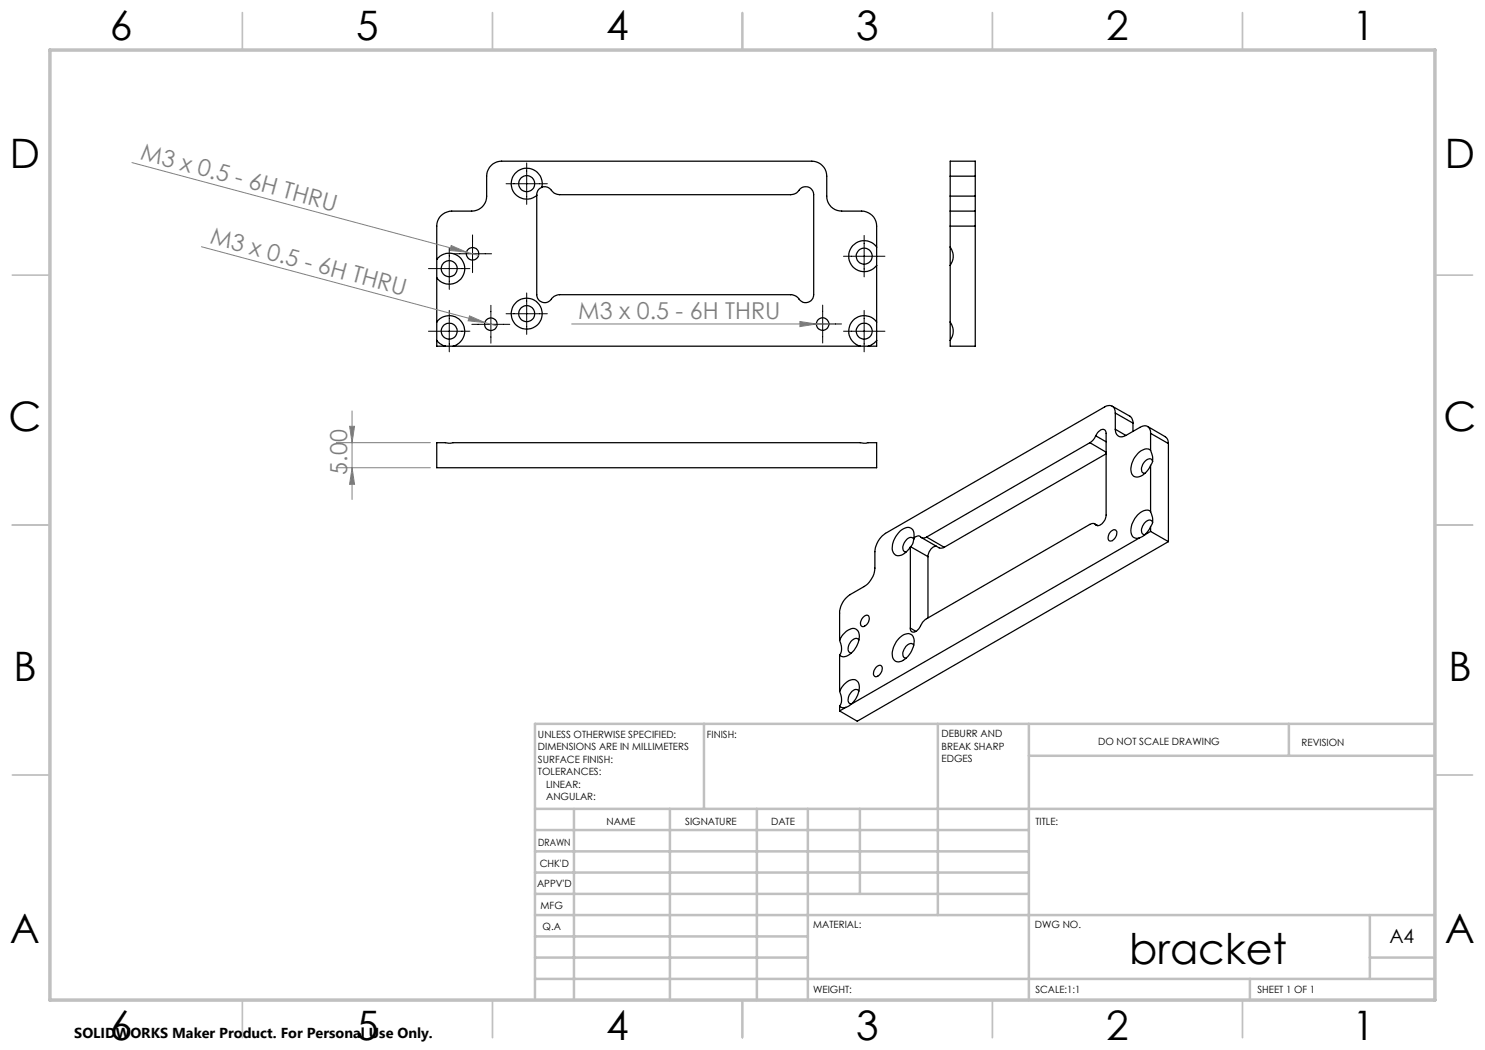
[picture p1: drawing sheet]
<svg xmlns="http://www.w3.org/2000/svg" width="297mm" height="210mm" viewBox="0 0 297 210" stroke-linecap="round" stroke-linejoin="round" font-family="sans-serif">
<g fill="none" stroke="#000" stroke-width=".25">
<path d="M107.7 37.9a1.76 1.76 0 0 1 2.9 .5l.6 .4 .7 .1h46.3a2.17 2.17 0 0 0 1.8-1.1 1.6 1.6 0 0 1 1.8-.4 1.6 1.6 0 0 1 .9 1.5v20a1.61 1.61 0 0 1-1.2 1.6 1.61 1.61 0 0 1-1.8-.9l-.4-.3-.9-.4h-46.5a2.23 2.23 0 0 0-1.8 1.2 1.6 1.6 0 0 1-1.8 .3 1.6 1.6 0 0 1-.9-1.5v-20.2zM108.4 37.5a3.1 3.1 0 0 0-3.3-3.9 3.1 3.1 0 0 0-2.6 4.3 3.1 3.1 0 0 0 4.9 1.2M190 39.2v3M190 35.2v-3h5.1v3M190 35.2v4M190 39.2h5.1M190 35.2h5.1M195.1 39.2v3M195.1 35.2v4M87.3 51.9a3.1 3.1 0 0 1 4.6-.5 3.1 3.1 0 0 1 0 4.6 3.1 3.1 0 0 1-4.6-.4M87.3 51.9v3.7M87.3 55.6v8.8"/>
<path d="M175.3 49.4a3.1 3.1 0 0 0-4.5-.4 3.1 3.1 0 0 0 0 4.5 3.1 3.1 0 0 0 4.5-.4M175.3 49.4v3.7M175.3 49.4v-4.2a3 3 0 0 0-3-3h-4a2.95 2.95 0 0 1-3-3v-4a3 3 0 0 0-3-3h-62a3 3 0 0 0-3 3v4a2.95 2.95 0 0 1-3 3h-4a3 3 0 0 0-3 3v6.7M175.3 53.1v11.3M190 42.2v3M190 53.1v11.3a3.1 3.1 0 0 1 0 3.7M190 49.4a3.1 3.1 0 0 1 0 3.7M190 49.4v3.7M190 42.2h5.1M190 45.2h5.1M190 45.2v4.2M195.1 42.2v3"/>
<path d="M195.1 45.2v24h-5.1v-1.1M87.3 68.1a3.3 3.3 0 0 0 1.8 1.1M87.3 64.4a3.1 3.1 0 0 1 5.1 .1 3.1 3.1 0 0 1-1.8 4.7M87.3 64.4v3.7M87.3 68.1v1.1h1.8M89.1 69.2h1.5M90.6 69.2h81.4M172 69.2h1.6M175.3 68.1a3.3 3.3 0 0 1-1.7 1.1M175.3 64.4a3.1 3.1 0 0 0-5 .1 3.1 3.1 0 0 0 1.7 4.7M175.3 64.4v3.7M175.3 68.1v1.1h-1.7"/>
<path d="M190 64.4v3.7M87.3 88.5l2.4 .1 .9-.1h81.4l.7 .1 2.6-.1v5h-88zM218 88.5l-32.7 18.9M218 88.5l3.2 1.9M219.1 87.2a1.7 1.7 0 0 1 1.7-1.3l.3 .3 .1 .5v16.3a2.19 2.19 0 0 1-1.7 2.1l-.4-.2M219.1 87.2l-.4 .8-.7 .5M219.1 87.2l2.1 1.2M221.2 90.8l-32.4 18.7M222.4 81.2l3.6 2 .4 .5 .2 .9M223.1 82.6a1.3 1.3 0 0 0-.7-1.4 1.3 1.3 0 0 0-1.5 .2l-43.8 25.3a4.8 4.8 0 0 0-2.1 3.6v3.3a4.8 4.8 0 0 1-2.1 3.7l-2.9 1.6a4.6 4.6 0 0 0-2.1 3.7v5.4M223.1 85.9a1.3 1.3 0 0 0 .6 1.3 1.3 1.3 0 0 0 1.5-.1M223.1 82.6v3.3"/>
<path d="M223.1 82.6l3.5 2M223.1 85.9l2.1 1.2M226.6 84.6v1.7M229.5 85.3l3.5 2 .6 .7 .1 .7M230.1 90.1l.4 1.5a1.8 1.8 0 0 1-.4 1.5M230.1 86.7a1.27 1.27 0 0 0-.6-1.4 1.27 1.27 0 0 0-1.5 .2l-2.8 1.6M230.1 90.1l-.2-.2a2.3 2.3 0 0 0-2.6 1.2 3.6 3.6 0 0 0-.7 4 1.75 1.75 0 0 0 2.5-.6l1-1.4M230.1 86.7v3.4M230.1 93.1v9.2M230.1 86.7l3.6 2M230.5 92.3a.69 .69 0 0 0-.5-.6 .69 .69 0 0 0-.7 .3 2.16 2.16 0 0 0-.8 2.5l.5 .2M233.7 88.7v19.6"/>
<path d="M182.1 109.4v16.2M182.1 109.4h.1M182.1 109.4l3.5 1.9M182.8 107.7a1.58 1.58 0 0 0-1.2-2.2 4.2 4.2 0 0 0-3 4.8 1.33 1.33 0 0 0 2.3 .4l1.2-1.3M182.8 107.7l-.2 1-.5 .7M182.8 107.9a.81 .81 0 0 0-1.4 0 1.78 1.78 0 0 0-.5 2.4l.4 .1M184.3 107.5l3.6 2.1 .9-.1M185.3 107.4a1.04 1.04 0 0 1-1.4-.2l-.8 .1-.3 .4M185.3 107.4l3.5 2.1M185.6 111.3v12.3M187.3 109.2a2.14 2.14 0 0 0-1.7 2.1M219 104.8l.6 .3"/>
<path d="M219.1 104.9a.88 .88 0 0 0-1.1 0l-32.7 18.8-.8 .8a2.68 2.68 0 0 1-1.9 1.9l-.5-.3v-.5M219.1 104.9l.4 .2M222.2 106.3a.63 .63 0 0 1 .8-.3 .63 .63 0 0 1 .3 .7 1.36 1.36 0 0 1-1.5 1.4 1.54 1.54 0 0 1 .4-1.8zM227.8 107.6l-57.6 33.3M228.9 107l-1.1 .6M230.1 102.3l.4 1.6a1.8 1.8 0 0 1-.4 1.4M230.1 105.3l-.5 .9-.7 .8M230.1 102.3a1.69 1.69 0 0 0-2.2 .4 4 4 0 0 0-1.4 4.6l.7 .4 .6-.1M230.1 106.3l3.6 2M230.1 105.3v1M230.1 106.3l-1.2 .7M230.5 104.5a.78 .78 0 0 0-.6-.5 .78 .78 0 0 0-.8 .4 1.77 1.77 0 0 0-.5 2.4l.4 .1"/>
<path d="M233.7 108.3l-62.3 35.9-3.5-2M167.9 138.2a3.3 3.3 0 0 1 3.2-2.2 1.83 1.83 0 0 1 .7 2.2l-.7 1.7-.9 1M167.9 128a3.4 3.4 0 0 1 2.9-2.3 1.49 1.49 0 0 1 1 1.9 4.2 4.2 0 0 1-3.2 3.8l-.7-.4M167.9 138.2l.4 1.6v.7l-.4 .7M167.9 128l.4 1.6v.7l-.4 .7M167.9 131v7.2M171.8 138.2a.8 .8 0 0 0-1.4 .1 1.81 1.81 0 0 0-.5 2.4l.4 .1M171.8 128a.79 .79 0 0 0-1.4 .1 1.8 1.8 0 0 0-.5 2.4l.4 .1M172.7 123.4a.63 .63 0 0 1 .8-.3 .63 .63 0 0 1 .3 .8 1.51 1.51 0 0 1-1.4 1.4 1.23 1.23 0 0 1 .3-1.9zM175.3 133.4a.63 .63 0 0 1 .8-.3 .63 .63 0 0 1 .3 .8 1.51 1.51 0 0 1-1.4 1.4 1.26 1.26 0 0 1 .3-1.9zM179.8 127.6a1.98 1.98 0 0 1 2.6-.6 3.6 3.6 0 0 1-.8 4.3 2.08 2.08 0 0 1-2.6 .8 2.82 2.82 0 0 1 .1-3.4zM182.1 125.6l1.1 .7"/>
<path d="M182.7 129a.79 .79 0 0 0-1.3 .1 1.77 1.77 0 0 0-.5 2.4l.4 .1M167.9 141.2a1.19 1.19 0 0 0 1.2 .3M167.9 141.2v1M169.1 141.5l-1.2 .7M170.2 140.9l-1.1 .6"/>
<circle cx="105.3" cy="36.7" r="1.6"/>
<circle cx="89.8" cy="53.7" r="1.6"/>
<circle cx="94.5" cy="50.7" r="1.25"/>
<circle cx="172.8" cy="51.2" r="1.59"/>
<circle cx="89.8" cy="66.2" r="1.59"/>
<circle cx="98.2" cy="64.8" r="1.25"/>
<circle cx="105.3" cy="62.7" r="3.1"/>
<circle cx="105.3" cy="62.7" r="1.6"/>
<circle cx="164.5" cy="64.8" r="1.24"/>
<circle cx="172.8" cy="66.2" r="1.59"/>
</g>
<g fill="none" stroke="#808080" stroke-width=".2">
<path d="M26.4 32.5l66.9 17.9M40.3 49.3l56.7 15.2M90.2 49.1l3.1 1.3-3.3-.3zM93.3 50.4l2.4 .7M93.9 63.2l3.1 1.3-3.4-.3zM97 64.5l2.4 .7M114.3 64.8h51.5M160 64.3l3.3 .5-3.3 .5zM67.2 88.5h18.9M67.2 93.5h18.9M69.9 85.3h1l-.5 3.2zM70.4 93.5l.5 3.4h-1z"/>
<path d="M70.4 82.2v17.7"/>
</g>
<g fill="none" stroke="#000" stroke-width=".2">
<path d="M101.2 36.8h8.3M105.3 32.6v8.3M85.7 53.7h8.3M89.9 49.6v8.3M90.7 50.8h7.6M94.5 47v7.5M105.3 58.6v8.3M168.7 51.3h8.3M172.8 47.1v8.3M85.7 66.2h8.3M89.9 62.1v8.3M94.4 64.9h7.6"/>
<path d="M98.2 61.1v7.5M101.2 62.8h8.3M160.7 64.8h7.6M164.5 61v7.6M168.7 66.2h8.3M172.8 62.1v8.3"/>
</g>
<g fill="none" stroke="#c0c0c0" stroke-width=".35">
<path d="M48.5 2.5v7.5M98.5 2.5v7.5M148.5 2.5v7.5M198.5 2.5v7.5M248.5 2.5v7.5M2.5 55h7.5M287 55h7.5M2.5 105h7.5M287 105h7.5M2.5 155h7.5M287 155h7.5M48.5 200v7.5"/>
<path d="M98.5 200v7.5M148.5 200v7.5M198.5 200v7.5M248.5 200v7.5"/>
</g>
<g fill="none" stroke="#c0c0c0" stroke-width=".5">
<path d="M140.8 144.8v17M187.6 144.8v38.2M205.8 144.8v55.2M205.8 151.2h81.2M257.8 144.8v6.4M287 144.8h-180v55.2M107 161.8h180M107 178.8h98.8M107 174.5h98.8M107 170.3h98.8M107 166h98.8M114.8 161.8v38.2"/>
<path d="M134 161.8v38.2M151.4 161.8v38.2M161.6 161.8v38.2M172 161.8v17M107 195.8h180M107 191.5h54.6M107 187.3h54.6M107 183h180M250 195.8v4.2M274 191.5h13M274 183v12.8"/>
</g>
<path d="M10 10h277v190h-277z" fill="none" stroke="#c0c0c0" stroke-width=".7"/>
<g fill="#808080">
<path d="M93.9 63.2l3.1 1.3-3.4-.3z"/>
<path d="M90.2 49.1l3.1 1.3-3.3-.3z"/>
<path d="M160 64.3l3.3 .5-3.3 .5z"/>
<path d="M69.9 85.3h1l-.5 3.2zM70.4 93.5l.5 3.4h-1z"/>
</g>
<text font-size="8.5" x="225.9" y="192.7">bracket</text>
<g font-size="8.1">
<text x="22" y="8">6</text>
<text x="71.2" y="8">5</text>
<text x="121.2" y="8">4</text>
<text x="171.2" y="8">3</text>
<text x="221.2" y="8">2</text>
<text x="270.5" y="8">1</text>
<text x="2" y="33.6">D</text>
<text x="289" y="33.6">D</text>
<text x="1.7" y="86.1">C</text>
<text x="288.7" y="86.1">C</text>
<text x="2.7" y="136.1">B</text>
<text x="289.7" y="136.1">B</text>
<text x="2" y="188.6">A</text>
<text x="289" y="188.6">A</text>
<text x="22" y="208">6</text>
<text x="71.2" y="208">5</text>
<text x="121.2" y="208">4</text>
<text x="171.2" y="208">3</text>
<text x="221.2" y="208">2</text>
<text x="270.5" y="208">1</text>
</g>
<g font-size="4.7" fill="#808080">
<text x="27.9" y="31.8" transform="rotate(15 27.9 31.8)">M3 x 0.5 - 6H THRU</text>
<text x="41.8" y="48.7" transform="rotate(15 41.8 48.7)">M3 x 0.5 - 6H THRU</text>
<text x="115.7" y="63.8">M3 x 0.5 - 6H THRU</text>
<text x="69.4" y="94.9" transform="rotate(-90 69.4 94.9)">5.00</text>
</g>
<text font-size="3.9" x="277.9" y="188.5">A4</text>
<text font-size="2.9" x="14.9" y="207.6">SOLIDWORKS Maker Product. For Personal Use Only.</text>
<g font-size="2">
<text x="107.6" y="147.6">UNLESS OTHERWISE SPECIFIED:</text>
<text x="141.4" y="147.6">FINISH:</text>
<text x="188.3" y="147.5">DEBURR AND</text>
<text x="188.3" y="150">BREAK SHARP</text>
<text x="219.6" y="149">DO NOT SCALE DRAWING</text>
<text x="260.3" y="149.2">REVISION</text>
<text x="107.6" y="150.1">DIMENSIONS ARE IN MILLIMETERS</text>
<text x="107.6" y="152.6">SURFACE FINISH:</text>
<text x="107.6" y="155.1">TOLERANCES:</text>
<text x="188.3" y="152.5">EDGES</text>
<text x="109.2" y="157.6">LINEAR:</text>
<text x="109.2" y="160.1">ANGULAR:</text>
<text x="121.3" y="165">NAME</text>
<text x="137" y="164.9">SIGNATURE</text>
<text x="154.2" y="164.9">DATE</text>
<text x="207.1" y="164.9">TITLE:</text>
<text x="107.6" y="169.1">DRAWN</text>
<text x="107.9" y="173.3">CHK'D</text>
<text x="107.4" y="177.4">APPV'D</text>
<text x="108.1" y="181.8">MFG</text>
<text x="108.5" y="186">Q.A</text>
<text x="162.6" y="185.5">MATERIAL:</text>
<text x="207" y="185.5">DWG NO.</text>
<text x="162.6" y="198.5">WEIGHT:</text>
<text x="207.1" y="198.6">SCALE:1:1</text>
<text x="251.5" y="198.6">SHEET 1 OF 1</text>
</g>
</svg>
